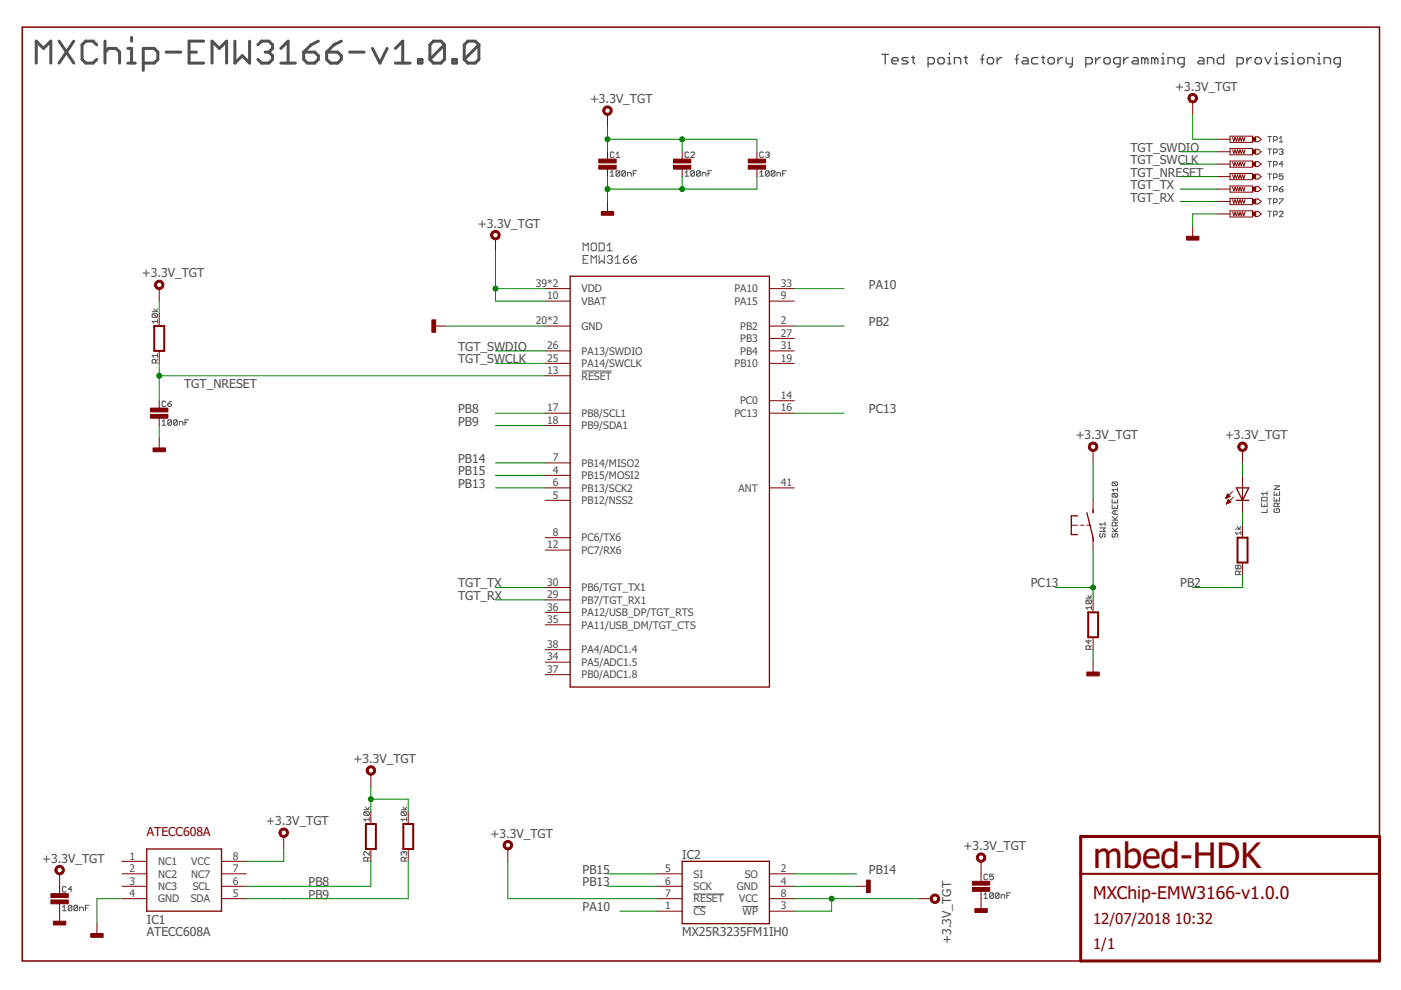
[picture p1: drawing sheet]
<?xml version="1.0" encoding="utf-8"?>
<!DOCTYPE eagle SYSTEM "eagle.dtd">
<eagle version="7.7.0">
<drawing>
<settings>
<setting alwaysvectorfont="no"/>
<setting verticaltext="up"/>
</settings>
<grid distance="0.1" unitdist="inch" unit="inch" style="lines" multiple="1" display="no" altdistance="0.01" altunitdist="inch" altunit="inch"/>
<schematic xreflabel="%F%N/%S.%C%R" xrefpart="/%S.%C%R">
<libraries>
<library name="mbed-HDK-misc-Template">
<symbols>
<symbol name="MBED-HDK">
<wire x1="0" y1="0" x2="0" y2="190.5" width="0.3048" layer="94"/>
<wire x1="0" y1="190.5" x2="276.86" y2="190.5" width="0.3048" layer="94"/>
<wire x1="276.86" y1="190.5" x2="276.86" y2="25.4" width="0.3048" layer="94"/>
<wire x1="215.9" y1="0" x2="0" y2="0" width="0.3048" layer="94"/>
<wire x1="215.9" y1="0" x2="215.9" y2="17.78" width="0.6096" layer="94"/>
<wire x1="215.9" y1="17.78" x2="215.9" y2="25.4" width="0.6096" layer="94"/>
<wire x1="215.9" y1="25.4" x2="276.86" y2="25.4" width="0.6096" layer="94"/>
<wire x1="276.86" y1="25.4" x2="276.86" y2="17.78" width="0.6096" layer="94"/>
<wire x1="276.86" y1="17.78" x2="276.86" y2="0" width="0.6096" layer="94"/>
<wire x1="276.86" y1="0" x2="215.9" y2="0" width="0.6096" layer="94"/>
<wire x1="215.9" y1="17.78" x2="276.86" y2="17.78" width="0.4064" layer="94"/>
<text x="218.44" y="12.7" size="2.54" layer="94">&gt;DRAWING_NAME</text>
<text x="218.44" y="7.62" size="2.1844" layer="94">&gt;LAST_DATE_TIME</text>
<text x="218.44" y="2.54" size="2.1844" layer="94">&gt;SHEET</text>
<text x="218.44" y="19.05" size="5.08" layer="94" ratio="12">mbed-HDK</text>
</symbol>
</symbols>
<devicesets>
<deviceset name="MBED-HDK" prefix="DWG">
<gates>
<gate name="G$1" symbol="MBED-HDK" x="0" y="0"/>
</gates>
<devices>
<device name="">
<technologies>
<technology name=""/>
</technologies>
</device>
</devices>
</deviceset>
</devicesets>
</library>
<library name="mbed-HDK-misc-Symbol">
<symbols>
<symbol name="GND">
<rectangle x1="-1.27" y1="-2.794" x2="1.27" y2="-2.032" layer="94"/>
<pin name="GND" x="0" y="0" visible="off" length="short" direction="sup" rot="R270"/>
</symbol>
<symbol name="+3.3V_TGT">
<circle x="0" y="3.302" radius="0.762" width="0.4064" layer="94"/>
<text x="-3.556" y="4.826" size="1.778" layer="96">&gt;VALUE</text>
<pin name="+3.3V_TGT" x="0" y="0" visible="off" length="short" direction="sup" rot="R90"/>
</symbol>
</symbols>
<devicesets>
<deviceset name="GND" prefix="GND">
<gates>
<gate name="1" symbol="GND" x="0" y="0"/>
</gates>
<devices>
<device name="">
<technologies>
<technology name=""/>
</technologies>
</device>
</devices>
</deviceset>
<deviceset name="+3.3V_TGT" prefix="PWR">
<gates>
<gate name="G$1" symbol="+3.3V_TGT" x="0" y="0"/>
</gates>
<devices>
<device name="">
<technologies>
<technology name=""/>
</technologies>
</device>
</devices>
</deviceset>
</devicesets>
</library>
<library name="mbed-HDK-RLC">
<symbols>
<symbol name="CAPACITOR">
<wire x1="0" y1="2.54" x2="0" y2="1.016" width="0.127" layer="94"/>
<wire x1="0" y1="-1.016" x2="0" y2="-2.54" width="0.127" layer="94"/>
<text x="0.508" y="1.27" size="1.27" layer="95" font="vector" ratio="12">&gt;NAME</text>
<text x="0.508" y="-2.54" size="1.27" layer="96" font="vector" ratio="12">&gt;VALUE</text>
<rectangle x1="-1.778" y1="0.254" x2="1.778" y2="1.016" layer="94"/>
<rectangle x1="-1.778" y1="-1.016" x2="1.778" y2="-0.254" layer="94"/>
<pin name="P$1" x="0" y="2.54" visible="off" length="point" direction="pas" swaplevel="1" rot="R270"/>
<pin name="P$2" x="0" y="-2.54" visible="off" length="point" direction="pas" swaplevel="1" rot="R90"/>
</symbol>
<symbol name="RESISTOR">
<wire x1="-2.54" y1="1.016" x2="2.54" y2="1.016" width="0.4064" layer="94"/>
<wire x1="2.54" y1="1.016" x2="2.54" y2="-1.016" width="0.4064" layer="94"/>
<wire x1="2.54" y1="-1.016" x2="-2.54" y2="-1.016" width="0.4064" layer="94"/>
<wire x1="-2.54" y1="-1.016" x2="-2.54" y2="1.016" width="0.4064" layer="94"/>
<text x="-2.54" y="1.27" size="1.778" layer="95" font="vector" ratio="12">&gt;NAME</text>
<text x="-2.54" y="-5.08" size="1.778" layer="96" font="vector" ratio="12">&gt;VALUE</text>
<pin name="P$1" x="-5.08" y="0" visible="off" length="short" direction="pas" swaplevel="1"/>
<pin name="P$2" x="5.08" y="0" visible="off" length="short" direction="pas" swaplevel="1" rot="R180"/>
</symbol>
</symbols>
<devicesets>
<deviceset name="C" prefix="C" uservalue="yes">
<gates>
<gate name="G$1" symbol="CAPACITOR" x="0" y="0"/>
</gates>
<devices>
<device name="0603" package="0603">
<connects>
<connect gate="G$1" pin="P$1" pad="1"/>
<connect gate="G$1" pin="P$2" pad="2"/>
</connects>
<technologies>
<technology name=""/>
</technologies>
</device>
<device name="0805" package="0805">
<connects>
<connect gate="G$1" pin="P$1" pad="1"/>
<connect gate="G$1" pin="P$2" pad="2"/>
</connects>
<technologies>
<technology name=""/>
</technologies>
</device>
<device name="1206" package="C1206">
<connects>
<connect gate="G$1" pin="P$1" pad="1"/>
<connect gate="G$1" pin="P$2" pad="2"/>
</connects>
<technologies>
<technology name=""/>
</technologies>
</device>
<device name="1210" package="C1210">
<connects>
<connect gate="G$1" pin="P$1" pad="1"/>
<connect gate="G$1" pin="P$2" pad="2"/>
</connects>
<technologies>
<technology name=""/>
</technologies>
</device>
<device name="1812" package="C1812">
<connects>
<connect gate="G$1" pin="P$1" pad="1"/>
<connect gate="G$1" pin="P$2" pad="2"/>
</connects>
<technologies>
<technology name=""/>
</technologies>
</device>
<device name="0402" package="0402">
<connects>
<connect gate="G$1" pin="P$1" pad="1"/>
<connect gate="G$1" pin="P$2" pad="2"/>
</connects>
<technologies>
<technology name=""/>
</technologies>
</device>
<device name="_PTH_S" package="CAP-PTH-SMALL">
<connects>
<connect gate="G$1" pin="P$1" pad="1"/>
<connect gate="G$1" pin="P$2" pad="2"/>
</connects>
<technologies>
<technology name=""/>
</technologies>
</device>
<device name="_PTH_M" package="CAP-PTH-MEDIUM">
<connects>
<connect gate="G$1" pin="P$1" pad="1"/>
<connect gate="G$1" pin="P$2" pad="2"/>
</connects>
<technologies>
<technology name=""/>
</technologies>
</device>
</devices>
</deviceset>
<deviceset name="R" prefix="R" uservalue="yes">
<gates>
<gate name="G$1" symbol="RESISTOR" x="0" y="0"/>
</gates>
<devices>
<device name="0603" package="0603">
<connects>
<connect gate="G$1" pin="P$1" pad="1"/>
<connect gate="G$1" pin="P$2" pad="2"/>
</connects>
<technologies>
<technology name=""/>
</technologies>
</device>
<device name="0805" package="0805">
<connects>
<connect gate="G$1" pin="P$1" pad="1"/>
<connect gate="G$1" pin="P$2" pad="2"/>
</connects>
<technologies>
<technology name=""/>
</technologies>
</device>
<device name="1206" package="C1206">
<connects>
<connect gate="G$1" pin="P$1" pad="1"/>
<connect gate="G$1" pin="P$2" pad="2"/>
</connects>
<technologies>
<technology name=""/>
</technologies>
</device>
<device name="1210" package="C1210">
<connects>
<connect gate="G$1" pin="P$1" pad="1"/>
<connect gate="G$1" pin="P$2" pad="2"/>
</connects>
<technologies>
<technology name=""/>
</technologies>
</device>
<device name="1812" package="C1812">
<connects>
<connect gate="G$1" pin="P$1" pad="1"/>
<connect gate="G$1" pin="P$2" pad="2"/>
</connects>
<technologies>
<technology name=""/>
</technologies>
</device>
<device name="0402" package="0402">
<connects>
<connect gate="G$1" pin="P$1" pad="1"/>
<connect gate="G$1" pin="P$2" pad="2"/>
</connects>
<technologies>
<technology name=""/>
</technologies>
</device>
<device name="_0.125W" package="0.125W">
<connects>
<connect gate="G$1" pin="P$1" pad="P$1"/>
<connect gate="G$1" pin="P$2" pad="P$2"/>
</connects>
<technologies>
<technology name=""/>
</technologies>
</device>
</devices>
</deviceset>
</devicesets>
</library>
<library name="mbed-HDK-Connector">
<symbols>
<symbol name="TEST-POINT">
<wire x1="7.112" y1="0.635" x2="7.112" y2="-0.635" width="0.1524" layer="94"/>
<wire x1="7.112" y1="0.635" x2="2.54" y2="0.635" width="0.1524" layer="94"/>
<wire x1="2.54" y1="0.635" x2="2.54" y2="-0.635" width="0.1524" layer="94"/>
<wire x1="2.54" y1="-0.635" x2="7.112" y2="-0.635" width="0.1524" layer="94"/>
<wire x1="5.588" y1="0.381" x2="5.334" y2="-0.381" width="0.1524" layer="94"/>
<wire x1="5.334" y1="-0.381" x2="5.08" y2="0.381" width="0.1524" layer="94"/>
<wire x1="5.08" y1="0.381" x2="4.826" y2="-0.381" width="0.1524" layer="94"/>
<wire x1="4.826" y1="-0.381" x2="4.572" y2="0.381" width="0.1524" layer="94"/>
<wire x1="4.572" y1="0.381" x2="4.318" y2="-0.381" width="0.1524" layer="94"/>
<wire x1="4.318" y1="-0.381" x2="4.064" y2="0.381" width="0.1524" layer="94"/>
<wire x1="4.064" y1="0.381" x2="3.81" y2="-0.381" width="0.1524" layer="94"/>
<wire x1="3.81" y1="-0.381" x2="3.556" y2="0.381" width="0.1524" layer="94"/>
<wire x1="3.556" y1="0.381" x2="3.302" y2="-0.381" width="0.1524" layer="94"/>
<wire x1="3.302" y1="-0.381" x2="3.048" y2="0.381" width="0.1524" layer="94"/>
<wire x1="7.747" y1="0.508" x2="7.747" y2="-0.508" width="0.1524" layer="94"/>
<wire x1="7.747" y1="-0.508" x2="8.255" y2="-0.508" width="0.1524" layer="94"/>
<wire x1="8.255" y1="-0.508" x2="8.89" y2="0" width="0.1524" layer="94"/>
<wire x1="8.89" y1="0" x2="8.255" y2="0.508" width="0.1524" layer="94"/>
<wire x1="8.255" y1="0.508" x2="7.747" y2="0.508" width="0.1524" layer="94"/>
<text x="10.16" y="-0.635" size="1.27" layer="95" font="vector" ratio="12">&gt;NAME</text>
<rectangle x1="7.0485" y1="-0.3175" x2="7.8105" y2="0.3175" layer="94" rot="R90"/>
<pin name="TP" x="0" y="0" visible="off" length="short" direction="in"/>
</symbol>
</symbols>
<devicesets>
<deviceset name="TEST_POINT" prefix="TP">
<gates>
<gate name="G$1" symbol="TEST-POINT" x="0" y="5.08"/>
</gates>
<devices>
<device name="-50R-SMD" package="TP50-SMD">
<connects>
<connect gate="G$1" pin="TP" pad="TP"/>
</connects>
<technologies>
<technology name=""/>
</technologies>
</device>
<device name="-50R-PTH" package="TP50-PTH">
<connects>
<connect gate="G$1" pin="TP" pad="TP"/>
</connects>
<technologies>
<technology name=""/>
</technologies>
</device>
<device name="-6MIL-SMD" package="TP-6MIL-SMD">
<connects>
<connect gate="G$1" pin="TP" pad="P$1"/>
</connects>
<technologies>
<technology name=""/>
</technologies>
</device>
</devices>
</deviceset>
</devicesets>
</library>
<library name="mbed-HDK-Optical">
<symbols>
<symbol name="LED">
<wire x1="1.27" y1="0" x2="0" y2="-2.54" width="0.254" layer="94"/>
<wire x1="0" y1="-2.54" x2="-1.27" y2="0" width="0.254" layer="94"/>
<wire x1="1.27" y1="-2.54" x2="0" y2="-2.54" width="0.254" layer="94"/>
<wire x1="0" y1="-2.54" x2="-1.27" y2="-2.54" width="0.254" layer="94"/>
<wire x1="1.27" y1="0" x2="0" y2="0" width="0.254" layer="94"/>
<wire x1="0" y1="0" x2="-1.27" y2="0" width="0.254" layer="94"/>
<wire x1="0" y1="0" x2="0" y2="-2.54" width="0.1524" layer="94"/>
<wire x1="-2.032" y1="-0.762" x2="-3.429" y2="-2.159" width="0.1524" layer="94"/>
<wire x1="-1.905" y1="-1.905" x2="-3.302" y2="-3.302" width="0.1524" layer="94"/>
<text x="5.08" y="-5.08" size="1.27" layer="95" font="vector" ratio="12" rot="R90">&gt;NAME</text>
<text x="7.62" y="-5.08" size="1.27" layer="96" font="vector" ratio="12" rot="R90">&gt;VALUE</text>
<pin name="C" x="0" y="-5.08" visible="off" length="short" direction="pas" rot="R90"/>
<pin name="A" x="0" y="2.54" visible="off" length="short" direction="pas" rot="R270"/>
<polygon width="0.1524" layer="94">
<vertex x="-3.429" y="-2.159"/>
<vertex x="-3.048" y="-1.27"/>
<vertex x="-2.54" y="-1.778"/>
</polygon>
<polygon width="0.1524" layer="94">
<vertex x="-3.302" y="-3.302"/>
<vertex x="-2.921" y="-2.413"/>
<vertex x="-2.413" y="-2.921"/>
</polygon>
</symbol>
</symbols>
<devicesets>
<deviceset name="SMD_LED" prefix="LED">
<gates>
<gate name="G$1" symbol="LED" x="0" y="0"/>
</gates>
<devices>
<device name="0603" package="CHIPLED_0603">
<connects>
<connect gate="G$1" pin="A" pad="A"/>
<connect gate="G$1" pin="C" pad="C"/>
</connects>
<technologies>
<technology name="">
<attribute name="MF" value="Wurth Electronics Inc" constant="no"/>
<attribute name="MFN" value="150060RS75000" constant="no"/>
<attribute name="OC-DIGIKEY" value="732-4978-1-ND" constant="no"/>
<attribute name="OC-MOUSER" value="710-150060RS75000" constant="no"/>
<attribute name="OC-NEWARK" value="2322071" constant="no"/>
</technology>
</technologies>
</device>
<device name="0805" package="CHIPLED_0805">
<connects>
<connect gate="G$1" pin="A" pad="A"/>
<connect gate="G$1" pin="C" pad="C"/>
</connects>
<technologies>
<technology name="">
<attribute name="MF" value="Wurth Electronics Inc" constant="no"/>
<attribute name="MFN" value="150080RS75000" constant="no"/>
<attribute name="OC-DIGIKEY" value="732-4984-1-ND" constant="no"/>
<attribute name="OC-MOUSER" value="710-150080RS75000" constant="no"/>
<attribute name="OC-NEWARK" value="2322077" constant="no"/>
</technology>
</technologies>
</device>
<device name="1206" package="CHIPLED_1206">
<connects>
<connect gate="G$1" pin="A" pad="A"/>
<connect gate="G$1" pin="C" pad="C"/>
</connects>
<technologies>
<technology name="">
<attribute name="MF" value="Wurth Electronics Inc" constant="no"/>
<attribute name="MFN" value="150120GS75000" constant="no"/>
<attribute name="OC-DIGIKEY" value="732-4990-1-ND" constant="no"/>
<attribute name="OC-MOUSER" value="710-150120GS75000" constant="no"/>
<attribute name="OC-NEWARK" value="2322085" constant="no"/>
</technology>
</technologies>
</device>
</devices>
</deviceset>
</devicesets>
</library>
<library name="mbed-HDK-IC">
<symbols>
<symbol name="MX25R3235FM1IH0">
<wire x1="0" y1="-12.7" x2="0" y2="0" width="0.254" layer="94"/>
<wire x1="0" y1="0" x2="17.78" y2="0" width="0.254" layer="94"/>
<wire x1="17.78" y1="0" x2="17.78" y2="-12.7" width="0.254" layer="94"/>
<wire x1="17.78" y1="-12.7" x2="0" y2="-12.7" width="0.254" layer="94"/>
<pin name="SI" x="-5.08" y="-2.54" length="middle"/>
<pin name="SCK" x="-5.08" y="-5.08" length="middle"/>
<pin name="!RESET" x="-5.08" y="-7.62" length="middle"/>
<pin name="!CS" x="-5.08" y="-10.16" length="middle"/>
<pin name="!WP" x="22.86" y="-10.16" length="middle" rot="R180"/>
<pin name="VCC" x="22.86" y="-7.62" length="middle" rot="R180"/>
<pin name="GND" x="22.86" y="-5.08" length="middle" rot="R180"/>
<pin name="SO" x="22.86" y="-2.54" length="middle" rot="R180"/>
<text x="0" y="0.508" size="1.778" layer="95">&gt;NAME</text>
<text x="0" y="-15.24" size="1.778" layer="96">&gt;VALUE</text>
</symbol>
</symbols>
<devicesets>
<deviceset name="MX25R3235FM1IH0" prefix="U">
<gates>
<gate name="G$1" symbol="MX25R3235FM1IH0" x="-12.7" y="-5.08"/>
</gates>
<devices>
<device name="" package="SO8">
<connects>
<connect gate="G$1" pin="!CS" pad="1"/>
<connect gate="G$1" pin="!RESET" pad="7"/>
<connect gate="G$1" pin="!WP" pad="3"/>
<connect gate="G$1" pin="GND" pad="4"/>
<connect gate="G$1" pin="SCK" pad="6"/>
<connect gate="G$1" pin="SI" pad="5"/>
<connect gate="G$1" pin="SO" pad="2"/>
<connect gate="G$1" pin="VCC" pad="8"/>
</connects>
<technologies>
<technology name="">
<attribute name="MF" value="Macronix" constant="no"/>
<attribute name="MFN" value="MX25R3235FM1IH0" constant="no"/>
<attribute name="OC-DIGIKEY" value="1092-1175-ND" constant="no"/>
<attribute name="OC-MOUSER" value="" constant="no"/>
<attribute name="OC-NEWARK" value="" constant="no"/>
</technology>
</technologies>
</device>
</devices>
</deviceset>
</devicesets>
</library>
<library name="mbed-HDK-MF-ATMEL">
<symbols>
<symbol name="ATECC608A">
<pin name="VCC" x="20.32" y="-2.54" length="middle" rot="R180"/>
<pin name="GND" x="-5.08" y="-10.16" length="middle"/>
<pin name="SCL" x="20.32" y="-7.62" length="middle" rot="R180"/>
<pin name="SDA" x="20.32" y="-10.16" length="middle" rot="R180"/>
<wire x1="0" y1="-12.7" x2="0" y2="0" width="0.254" layer="94"/>
<wire x1="0" y1="0" x2="15.24" y2="0" width="0.254" layer="94"/>
<wire x1="15.24" y1="0" x2="15.24" y2="-12.7" width="0.254" layer="94"/>
<wire x1="15.24" y1="-12.7" x2="0" y2="-12.7" width="0.254" layer="94"/>
<text x="0" y="2.54" size="1.778" layer="94">ATECC608A</text>
<text x="0" y="-15.24" size="1.778" layer="95">&gt;NAME</text>
<text x="0" y="-17.78" size="1.778" layer="96">&gt;VALUE</text>
<pin name="NC1" x="-5.08" y="-2.54" length="middle"/>
<pin name="NC2" x="-5.08" y="-5.08" length="middle"/>
<pin name="NC3" x="-5.08" y="-7.62" length="middle"/>
<pin name="NC7" x="20.32" y="-5.08" length="middle" rot="R180"/>
</symbol>
</symbols>
<devicesets>
<deviceset name="ATECC608A" prefix="U">
<gates>
<gate name="G$1" symbol="ATECC608A" x="2.54" y="-10.16"/>
</gates>
<devices>
<device name="" package="SO8">
<connects>
<connect gate="G$1" pin="GND" pad="4"/>
<connect gate="G$1" pin="NC1" pad="1"/>
<connect gate="G$1" pin="NC2" pad="2"/>
<connect gate="G$1" pin="NC3" pad="3"/>
<connect gate="G$1" pin="NC7" pad="7"/>
<connect gate="G$1" pin="SCL" pad="6"/>
<connect gate="G$1" pin="SDA" pad="5"/>
<connect gate="G$1" pin="VCC" pad="8"/>
</connects>
<technologies>
<technology name="">
<attribute name="MF" value="Atmel" constant="no"/>
<attribute name="MFN" value="ATECC608A" constant="no"/>
<attribute name="OC-DIGIKEY" value="ATECC608A-SSHDA-TCT-ND " constant="no"/>
<attribute name="OC-MOUSER" value="556-ATECC608ASSHDAB " constant="no"/>
<attribute name="OC-NEWARK" value="" constant="no"/>
</technology>
</technologies>
</device>
</devices>
</deviceset>
</devicesets>
</library>
<library name="mbed-HDK-Modules">
<symbols>
<symbol name="EWM3166">
<pin name="PB2" x="45.72" y="73.66" length="middle" rot="R180"/>
<pin name="PB15/MOSI2" x="-5.08" y="43.18" length="middle"/>
<pin name="PB12/NSS2" x="-5.08" y="38.1" length="middle"/>
<pin name="PB13/SCK2" x="-5.08" y="40.64" length="middle"/>
<pin name="PB14/MISO2" x="-5.08" y="45.72" length="middle"/>
<pin name="PC6/TX6" x="-5.08" y="30.48" length="middle"/>
<pin name="PA15" x="45.72" y="78.74" length="middle" rot="R180"/>
<pin name="VBAT" x="-5.08" y="78.74" length="middle"/>
<pin name="PC7/RX6" x="-5.08" y="27.94" length="middle"/>
<pin name="!RESET" x="-5.08" y="63.5" length="middle"/>
<pin name="PC0" x="45.72" y="58.42" length="middle" rot="R180"/>
<pin name="PC13" x="45.72" y="55.88" length="middle" rot="R180"/>
<pin name="PB8/SCL1" x="-5.08" y="55.88" length="middle"/>
<pin name="PB9/SDA1" x="-5.08" y="53.34" length="middle"/>
<pin name="PB10" x="45.72" y="66.04" length="middle" rot="R180"/>
<pin name="GND" x="-5.08" y="73.66" length="middle"/>
<pin name="PA14/SWCLK" x="-5.08" y="66.04" length="middle"/>
<pin name="PA13/SWDIO" x="-5.08" y="68.58" length="middle"/>
<pin name="PB3" x="45.72" y="71.12" length="middle" rot="R180"/>
<pin name="PB7/TGT_RX1" x="-5.08" y="17.78" length="middle"/>
<pin name="PB6/TGT_TX1" x="-5.08" y="20.32" length="middle"/>
<pin name="PB4" x="45.72" y="68.58" length="middle" rot="R180"/>
<pin name="PA10" x="45.72" y="81.28" length="middle" rot="R180"/>
<pin name="PA5/ADC1.5" x="-5.08" y="5.08" length="middle"/>
<pin name="PA11/USB_DM/TGT_CTS" x="-5.08" y="12.7" length="middle"/>
<pin name="PA12/USB_DP/TGT_RTS" x="-5.08" y="15.24" length="middle"/>
<pin name="PB0/ADC1.8" x="-5.08" y="2.54" length="middle"/>
<pin name="PA4/ADC1.4" x="-5.08" y="7.62" length="middle"/>
<pin name="VDD" x="-5.08" y="81.28" length="middle"/>
<pin name="ANT" x="45.72" y="40.64" length="middle" rot="R180"/>
<wire x1="0" y1="0" x2="40.64" y2="0" width="0.254" layer="94"/>
<wire x1="40.64" y1="0" x2="40.64" y2="83.82" width="0.254" layer="94"/>
<wire x1="40.64" y1="83.82" x2="0" y2="83.82" width="0.254" layer="94"/>
<wire x1="0" y1="83.82" x2="0" y2="0" width="0.254" layer="94"/>
<text x="2.54" y="88.9" size="1.778" layer="95" font="vector" ratio="12">&gt;NAME</text>
<text x="2.54" y="86.36" size="1.778" layer="96" font="vector" ratio="12">&gt;VALUE</text>
</symbol>
</symbols>
<devicesets>
<deviceset name="EMW3166" prefix="MOD">
<gates>
<gate name="G$1" symbol="EWM3166" x="0" y="0"/>
</gates>
<devices>
<device name="" package="EMW3166">
<connects>
<connect gate="G$1" pin="!RESET" pad="13"/>
<connect gate="G$1" pin="ANT" pad="41"/>
<connect gate="G$1" pin="GND" pad="20 21"/>
<connect gate="G$1" pin="PA10" pad="33"/>
<connect gate="G$1" pin="PA11/USB_DM/TGT_CTS" pad="35"/>
<connect gate="G$1" pin="PA12/USB_DP/TGT_RTS" pad="36"/>
<connect gate="G$1" pin="PA13/SWDIO" pad="26"/>
<connect gate="G$1" pin="PA14/SWCLK" pad="25"/>
<connect gate="G$1" pin="PA15" pad="9"/>
<connect gate="G$1" pin="PA4/ADC1.4" pad="38"/>
<connect gate="G$1" pin="PA5/ADC1.5" pad="34"/>
<connect gate="G$1" pin="PB0/ADC1.8" pad="37"/>
<connect gate="G$1" pin="PB10" pad="19"/>
<connect gate="G$1" pin="PB12/NSS2" pad="5"/>
<connect gate="G$1" pin="PB13/SCK2" pad="6"/>
<connect gate="G$1" pin="PB14/MISO2" pad="7"/>
<connect gate="G$1" pin="PB15/MOSI2" pad="4"/>
<connect gate="G$1" pin="PB2" pad="2"/>
<connect gate="G$1" pin="PB3" pad="27"/>
<connect gate="G$1" pin="PB4" pad="31"/>
<connect gate="G$1" pin="PB6/TGT_TX1" pad="30"/>
<connect gate="G$1" pin="PB7/TGT_RX1" pad="29"/>
<connect gate="G$1" pin="PB8/SCL1" pad="17"/>
<connect gate="G$1" pin="PB9/SDA1" pad="18"/>
<connect gate="G$1" pin="PC0" pad="14"/>
<connect gate="G$1" pin="PC13" pad="16"/>
<connect gate="G$1" pin="PC6/TX6" pad="8"/>
<connect gate="G$1" pin="PC7/RX6" pad="12"/>
<connect gate="G$1" pin="VBAT" pad="10"/>
<connect gate="G$1" pin="VDD" pad="39 40"/>
</connects>
<technologies>
<technology name=""/>
</technologies>
</device>
</devices>
</deviceset>
</devicesets>
</library>
<library name="mbed-HDK-Switch">
<symbols>
<symbol name="SPST">
<wire x1="-3.175" y1="0" x2="-2.54" y2="0" width="0.254" layer="94"/>
<wire x1="2.54" y1="0" x2="3.175" y2="0" width="0.254" layer="94"/>
<wire x1="-2.54" y1="0" x2="0" y2="0.635" width="0.254" layer="94"/>
<wire x1="1.905" y1="4.445" x2="1.905" y2="3.175" width="0.254" layer="94"/>
<wire x1="-1.905" y1="4.445" x2="-1.905" y2="3.175" width="0.254" layer="94"/>
<wire x1="1.905" y1="4.445" x2="0" y2="4.445" width="0.254" layer="94"/>
<wire x1="0" y1="4.445" x2="-1.905" y2="4.445" width="0.254" layer="94"/>
<wire x1="0" y1="2.54" x2="0" y2="1.905" width="0.1524" layer="94"/>
<wire x1="0" y1="1.27" x2="0" y2="0.635" width="0.1524" layer="94"/>
<wire x1="0" y1="0.635" x2="2.54" y2="1.27" width="0.254" layer="94"/>
<wire x1="0" y1="4.445" x2="0" y2="3.175" width="0.1524" layer="94"/>
<text x="-2.54" y="-2.54" size="1.27" layer="95" font="vector" ratio="12">&gt;NAME</text>
<text x="-2.54" y="-5.08" size="1.27" layer="96" font="vector" ratio="12">&gt;VALUE</text>
<pin name="P" x="-5.08" y="0" visible="off" length="short" direction="pas"/>
<pin name="S" x="5.08" y="0" visible="off" length="short" direction="pas" rot="R180"/>
</symbol>
</symbols>
<devicesets>
<deviceset name="SKRKAEE010" prefix="SW">
<gates>
<gate name="G$1" symbol="SPST" x="0" y="0"/>
</gates>
<devices>
<device name="" package="SKRKAEE010">
<connects>
<connect gate="G$1" pin="P" pad="P$1"/>
<connect gate="G$1" pin="S" pad="P$2"/>
</connects>
<technologies>
<technology name="">
<attribute name="MF" value="ALPS" constant="no"/>
<attribute name="MFN" value="SKRKAEE010" constant="no"/>
<attribute name="OC-DIGIKEY" value="" constant="no"/>
<attribute name="OC-MOUSER" value="688-SKRKAE" constant="no"/>
<attribute name="OC-NEWARK" value="" constant="no"/>
</technology>
</technologies>
</device>
</devices>
</deviceset>
</devicesets>
</library>
</libraries>
<attributes>
</attributes>
<variantdefs>
</variantdefs>
<classes>
<class number="0" name="default" width="0" drill="0">
</class>
</classes>
<parts>
<part name="DWG2" library="mbed-HDK-misc-Template" deviceset="MBED-HDK" device=""/>
<part name="MOD1" library="mbed-HDK-Modules" deviceset="EMW3166" device=""/>
<part name="GND1" library="mbed-HDK-misc-Symbol" deviceset="GND" device=""/>
<part name="PWR1" library="mbed-HDK-misc-Symbol" deviceset="+3.3V_TGT" device=""/>
<part name="C1" library="mbed-HDK-RLC" deviceset="C" device="0603" value="100nF"/>
<part name="C2" library="mbed-HDK-RLC" deviceset="C" device="0603" value="100nF"/>
<part name="GND4" library="mbed-HDK-misc-Symbol" deviceset="GND" device=""/>
<part name="PWR3" library="mbed-HDK-misc-Symbol" deviceset="+3.3V_TGT" device=""/>
<part name="C3" library="mbed-HDK-RLC" deviceset="C" device="0603" value="100nF"/>
<part name="R8" library="mbed-HDK-RLC" deviceset="R" device="0603" value="1k"/>
<part name="GND26" library="mbed-HDK-misc-Symbol" deviceset="GND" device=""/>
<part name="LED1" library="mbed-HDK-Optical" deviceset="SMD_LED" device="0603" value="GREEN"/>
<part name="TP1" library="mbed-HDK-Connector" deviceset="TEST_POINT" device="-50R-SMD" value="TEST_POINT-50R-SMD"/>
<part name="TP2" library="mbed-HDK-Connector" deviceset="TEST_POINT" device="-50R-SMD" value="TEST_POINT-50R-SMD"/>
<part name="PWR6" library="mbed-HDK-misc-Symbol" deviceset="+3.3V_TGT" device=""/>
<part name="IC1" library="mbed-HDK-MF-ATMEL" deviceset="ATECC608A" device=""/>
<part name="GND8" library="mbed-HDK-misc-Symbol" deviceset="GND" device=""/>
<part name="PWR9" library="mbed-HDK-misc-Symbol" deviceset="+3.3V_TGT" device=""/>
<part name="C4" library="mbed-HDK-RLC" deviceset="C" device="0603" value="100nF"/>
<part name="PWR14" library="mbed-HDK-misc-Symbol" deviceset="+3.3V_TGT" device=""/>
<part name="GND13" library="mbed-HDK-misc-Symbol" deviceset="GND" device=""/>
<part name="IC2" library="mbed-HDK-IC" deviceset="MX25R3235FM1IH0" device=""/>
<part name="PWR5" library="mbed-HDK-misc-Symbol" deviceset="+3.3V_TGT" device=""/>
<part name="GND5" library="mbed-HDK-misc-Symbol" deviceset="GND" device=""/>
<part name="PWR7" library="mbed-HDK-misc-Symbol" deviceset="+3.3V_TGT" device=""/>
<part name="C5" library="mbed-HDK-RLC" deviceset="C" device="0603" value="100nF"/>
<part name="PWR13" library="mbed-HDK-misc-Symbol" deviceset="+3.3V_TGT" device=""/>
<part name="GND12" library="mbed-HDK-misc-Symbol" deviceset="GND" device=""/>
<part name="C6" library="mbed-HDK-RLC" deviceset="C" device="0603" value="100nF"/>
<part name="PWR8" library="mbed-HDK-misc-Symbol" deviceset="+3.3V_TGT" device=""/>
<part name="GND6" library="mbed-HDK-misc-Symbol" deviceset="GND" device=""/>
<part name="R1" library="mbed-HDK-RLC" deviceset="R" device="0603" value="10k"/>
<part name="R2" library="mbed-HDK-RLC" deviceset="R" device="0603" value="10k"/>
<part name="R3" library="mbed-HDK-RLC" deviceset="R" device="0603" value="10k"/>
<part name="PWR10" library="mbed-HDK-misc-Symbol" deviceset="+3.3V_TGT" device=""/>
<part name="PWR11" library="mbed-HDK-misc-Symbol" deviceset="+3.3V_TGT" device=""/>
<part name="TP3" library="mbed-HDK-Connector" deviceset="TEST_POINT" device="-50R-SMD" value="TEST_POINT-50R-SMD"/>
<part name="TP4" library="mbed-HDK-Connector" deviceset="TEST_POINT" device="-50R-SMD" value="TEST_POINT-50R-SMD"/>
<part name="TP5" library="mbed-HDK-Connector" deviceset="TEST_POINT" device="-50R-SMD" value="TEST_POINT-50R-SMD"/>
<part name="TP6" library="mbed-HDK-Connector" deviceset="TEST_POINT" device="-50R-SMD" value="TEST_POINT-50R-SMD"/>
<part name="TP7" library="mbed-HDK-Connector" deviceset="TEST_POINT" device="-50R-SMD" value="TEST_POINT-50R-SMD"/>
<part name="R4" library="mbed-HDK-RLC" deviceset="R" device="0603" value="10k"/>
<part name="SW1" library="mbed-HDK-Switch" deviceset="SKRKAEE010" device=""/>
<part name="PWR2" library="mbed-HDK-misc-Symbol" deviceset="+3.3V_TGT" device=""/>
<part name="GND2" library="mbed-HDK-misc-Symbol" deviceset="GND" device=""/>
</parts>
<sheets>
<sheet>
<plain>
<text x="175.26" y="182.88" size="2.1844" layer="97" font="vector" ratio="12">Test point for factory programming and provisioning</text>
<text x="2.54" y="182.88" size="5.08" layer="97" font="vector" ratio="12">MXChip-EMW3166-v1.0.0</text>
</plain>
<instances>
<instance part="DWG2" gate="G$1" x="0" y="0"/>
<instance part="MOD1" gate="G$1" x="111.76" y="55.88"/>
<instance part="GND1" gate="1" x="86.36" y="129.54" rot="R270"/>
<instance part="PWR1" gate="G$1" x="96.52" y="144.78"/>
<instance part="C1" gate="G$1" x="119.38" y="162.56"/>
<instance part="C2" gate="G$1" x="134.62" y="162.56"/>
<instance part="GND4" gate="1" x="119.38" y="154.94"/>
<instance part="PWR3" gate="G$1" x="119.38" y="170.18"/>
<instance part="C3" gate="G$1" x="149.86" y="162.56"/>
<instance part="IC1" gate="G$1" x="25.4" y="22.86"/>
<instance part="GND8" gate="1" x="15.24" y="7.62"/>
<instance part="PWR9" gate="G$1" x="53.34" y="22.86"/>
<instance part="C4" gate="G$1" x="7.62" y="12.7"/>
<instance part="PWR14" gate="G$1" x="7.62" y="15.24"/>
<instance part="GND13" gate="1" x="7.62" y="10.16"/>
<instance part="IC2" gate="G$1" x="134.62" y="20.32"/>
<instance part="PWR5" gate="G$1" x="182.88" y="12.7" rot="R270"/>
<instance part="GND5" gate="1" x="170.18" y="15.24" rot="R90"/>
<instance part="PWR7" gate="G$1" x="99.06" y="20.32"/>
<instance part="C5" gate="G$1" x="195.58" y="15.24"/>
<instance part="PWR13" gate="G$1" x="195.58" y="17.78"/>
<instance part="GND12" gate="1" x="195.58" y="12.7"/>
<instance part="C6" gate="G$1" x="27.94" y="111.76"/>
<instance part="PWR8" gate="G$1" x="27.94" y="134.62"/>
<instance part="GND6" gate="1" x="27.94" y="106.68"/>
<instance part="R1" gate="G$1" x="27.94" y="127" smashed="yes" rot="R90">
<attribute name="NAME" x="27.686" y="121.92" size="1.27" layer="95" font="vector" ratio="12" rot="R90"/>
<attribute name="VALUE" x="27.686" y="130.048" size="1.27" layer="96" font="vector" ratio="12" rot="R90"/>
</instance>
<instance part="R2" gate="G$1" x="71.12" y="25.4" smashed="yes" rot="R90">
<attribute name="NAME" x="70.866" y="20.32" size="1.27" layer="95" font="vector" ratio="12" rot="R90"/>
<attribute name="VALUE" x="70.866" y="28.448" size="1.27" layer="96" font="vector" ratio="12" rot="R90"/>
</instance>
<instance part="R3" gate="G$1" x="78.74" y="25.4" smashed="yes" rot="R90">
<attribute name="NAME" x="78.486" y="20.32" size="1.27" layer="95" font="vector" ratio="12" rot="R90"/>
<attribute name="VALUE" x="78.486" y="28.448" size="1.27" layer="96" font="vector" ratio="12" rot="R90"/>
</instance>
<instance part="PWR10" gate="G$1" x="71.12" y="35.56"/>
<instance part="R8" gate="G$1" x="248.92" y="83.82" smashed="yes" rot="R90">
<attribute name="NAME" x="248.666" y="78.74" size="1.27" layer="95" font="vector" ratio="12" rot="R90"/>
<attribute name="VALUE" x="248.666" y="86.868" size="1.27" layer="96" font="vector" ratio="12" rot="R90"/>
</instance>
<instance part="GND26" gate="1" x="238.76" y="149.86"/>
<instance part="LED1" gate="G$1" x="248.92" y="96.52"/>
<instance part="TP1" gate="G$1" x="243.84" y="167.64"/>
<instance part="TP2" gate="G$1" x="243.84" y="152.4"/>
<instance part="PWR6" gate="G$1" x="238.76" y="172.72"/>
<instance part="PWR11" gate="G$1" x="248.92" y="101.6"/>
<instance part="TP3" gate="G$1" x="243.84" y="165.1"/>
<instance part="TP4" gate="G$1" x="243.84" y="162.56"/>
<instance part="TP5" gate="G$1" x="243.84" y="160.02"/>
<instance part="TP6" gate="G$1" x="243.84" y="157.48"/>
<instance part="TP7" gate="G$1" x="243.84" y="154.94"/>
<instance part="R4" gate="G$1" x="218.44" y="68.58" smashed="yes" rot="R90">
<attribute name="NAME" x="218.186" y="63.5" size="1.27" layer="95" font="vector" ratio="12" rot="R90"/>
<attribute name="VALUE" x="218.186" y="71.628" size="1.27" layer="96" font="vector" ratio="12" rot="R90"/>
</instance>
<instance part="SW1" gate="G$1" x="218.44" y="88.9" rot="R90"/>
<instance part="PWR2" gate="G$1" x="218.44" y="101.6"/>
<instance part="GND2" gate="1" x="218.44" y="60.96"/>
</instances>
<busses>
</busses>
<nets>
<net name="GND" class="0">
<segment>
<pinref part="MOD1" gate="G$1" pin="GND"/>
<wire x1="106.68" y1="129.54" x2="86.36" y2="129.54" width="0.1524" layer="91"/>
<pinref part="GND1" gate="1" pin="GND"/>
</segment>
<segment>
<pinref part="C1" gate="G$1" pin="P$2"/>
<wire x1="119.38" y1="160.02" x2="119.38" y2="157.48" width="0.1524" layer="91"/>
<pinref part="C2" gate="G$1" pin="P$2"/>
<wire x1="119.38" y1="157.48" x2="134.62" y2="157.48" width="0.1524" layer="91"/>
<wire x1="134.62" y1="157.48" x2="134.62" y2="160.02" width="0.1524" layer="91"/>
<wire x1="119.38" y1="157.48" x2="119.38" y2="154.94" width="0.1524" layer="91"/>
<junction x="119.38" y="157.48"/>
<pinref part="GND4" gate="1" pin="GND"/>
<pinref part="C3" gate="G$1" pin="P$2"/>
<wire x1="134.62" y1="157.48" x2="149.86" y2="157.48" width="0.1524" layer="91"/>
<wire x1="149.86" y1="157.48" x2="149.86" y2="160.02" width="0.1524" layer="91"/>
<junction x="134.62" y="157.48"/>
</segment>
<segment>
<wire x1="15.24" y1="12.7" x2="15.24" y2="7.62" width="0.1524" layer="91"/>
<pinref part="IC1" gate="G$1" pin="GND"/>
<wire x1="20.32" y1="12.7" x2="15.24" y2="12.7" width="0.1524" layer="91"/>
<pinref part="GND8" gate="1" pin="GND"/>
</segment>
<segment>
<pinref part="C4" gate="G$1" pin="P$2"/>
<pinref part="GND13" gate="1" pin="GND"/>
</segment>
<segment>
<pinref part="IC2" gate="G$1" pin="GND"/>
<pinref part="GND5" gate="1" pin="GND"/>
<wire x1="170.18" y1="15.24" x2="157.48" y2="15.24" width="0.1524" layer="91"/>
</segment>
<segment>
<pinref part="C5" gate="G$1" pin="P$2"/>
<pinref part="GND12" gate="1" pin="GND"/>
</segment>
<segment>
<pinref part="C6" gate="G$1" pin="P$2"/>
<pinref part="GND6" gate="1" pin="GND"/>
<wire x1="27.94" y1="109.22" x2="27.94" y2="106.68" width="0.1524" layer="91"/>
</segment>
<segment>
<pinref part="GND26" gate="1" pin="GND"/>
<pinref part="TP2" gate="G$1" pin="TP"/>
<wire x1="238.76" y1="152.4" x2="238.76" y2="149.86" width="0.1524" layer="91"/>
<wire x1="243.84" y1="152.4" x2="238.76" y2="152.4" width="0.1524" layer="91"/>
</segment>
<segment>
<pinref part="GND2" gate="1" pin="GND"/>
<pinref part="R4" gate="G$1" pin="P$1"/>
<wire x1="218.44" y1="63.5" x2="218.44" y2="60.96" width="0.1524" layer="91"/>
</segment>
</net>
<net name="+3.3V_TGT" class="0">
<segment>
<pinref part="MOD1" gate="G$1" pin="VDD"/>
<wire x1="106.68" y1="137.16" x2="96.52" y2="137.16" width="0.1524" layer="91"/>
<wire x1="96.52" y1="137.16" x2="96.52" y2="144.78" width="0.1524" layer="91"/>
<pinref part="MOD1" gate="G$1" pin="VBAT"/>
<wire x1="106.68" y1="134.62" x2="96.52" y2="134.62" width="0.1524" layer="91"/>
<wire x1="96.52" y1="134.62" x2="96.52" y2="137.16" width="0.1524" layer="91"/>
<junction x="96.52" y="137.16"/>
<pinref part="PWR1" gate="G$1" pin="+3.3V_TGT"/>
</segment>
<segment>
<pinref part="C1" gate="G$1" pin="P$1"/>
<wire x1="119.38" y1="165.1" x2="119.38" y2="167.64" width="0.1524" layer="91"/>
<pinref part="C2" gate="G$1" pin="P$1"/>
<wire x1="119.38" y1="167.64" x2="119.38" y2="170.18" width="0.1524" layer="91"/>
<wire x1="134.62" y1="165.1" x2="134.62" y2="167.64" width="0.1524" layer="91"/>
<wire x1="134.62" y1="167.64" x2="119.38" y2="167.64" width="0.1524" layer="91"/>
<junction x="119.38" y="167.64"/>
<pinref part="PWR3" gate="G$1" pin="+3.3V_TGT"/>
<pinref part="C3" gate="G$1" pin="P$1"/>
<wire x1="149.86" y1="165.1" x2="149.86" y2="167.64" width="0.1524" layer="91"/>
<wire x1="149.86" y1="167.64" x2="134.62" y2="167.64" width="0.1524" layer="91"/>
<junction x="134.62" y="167.64"/>
</segment>
<segment>
<pinref part="C4" gate="G$1" pin="P$1"/>
<pinref part="PWR14" gate="G$1" pin="+3.3V_TGT"/>
</segment>
<segment>
<pinref part="IC1" gate="G$1" pin="VCC"/>
<wire x1="45.72" y1="20.32" x2="53.34" y2="20.32" width="0.1524" layer="91"/>
<wire x1="53.34" y1="20.32" x2="53.34" y2="22.86" width="0.1524" layer="91"/>
<pinref part="PWR9" gate="G$1" pin="+3.3V_TGT"/>
</segment>
<segment>
<pinref part="IC2" gate="G$1" pin="VCC"/>
<pinref part="PWR5" gate="G$1" pin="+3.3V_TGT"/>
<wire x1="182.88" y1="12.7" x2="165.1" y2="12.7" width="0.1524" layer="91"/>
<pinref part="IC2" gate="G$1" pin="!WP"/>
<wire x1="165.1" y1="12.7" x2="157.48" y2="12.7" width="0.1524" layer="91"/>
<wire x1="157.48" y1="10.16" x2="165.1" y2="10.16" width="0.1524" layer="91"/>
<wire x1="165.1" y1="10.16" x2="165.1" y2="12.7" width="0.1524" layer="91"/>
<junction x="165.1" y="12.7"/>
</segment>
<segment>
<pinref part="IC2" gate="G$1" pin="!RESET"/>
<pinref part="PWR7" gate="G$1" pin="+3.3V_TGT"/>
<wire x1="129.54" y1="12.7" x2="99.06" y2="12.7" width="0.1524" layer="91"/>
<wire x1="99.06" y1="12.7" x2="99.06" y2="20.32" width="0.1524" layer="91"/>
</segment>
<segment>
<pinref part="C5" gate="G$1" pin="P$1"/>
<pinref part="PWR13" gate="G$1" pin="+3.3V_TGT"/>
</segment>
<segment>
<pinref part="PWR8" gate="G$1" pin="+3.3V_TGT"/>
<pinref part="R1" gate="G$1" pin="P$2"/>
<wire x1="27.94" y1="134.62" x2="27.94" y2="132.08" width="0.1524" layer="91"/>
</segment>
<segment>
<pinref part="R2" gate="G$1" pin="P$2"/>
<pinref part="PWR10" gate="G$1" pin="+3.3V_TGT"/>
<wire x1="71.12" y1="35.56" x2="71.12" y2="33.02" width="0.1524" layer="91"/>
<pinref part="R3" gate="G$1" pin="P$2"/>
<wire x1="71.12" y1="33.02" x2="71.12" y2="30.48" width="0.1524" layer="91"/>
<wire x1="78.74" y1="33.02" x2="78.74" y2="30.48" width="0.1524" layer="91"/>
<wire x1="78.74" y1="33.02" x2="71.12" y2="33.02" width="0.1524" layer="91"/>
<junction x="71.12" y="33.02"/>
</segment>
<segment>
<pinref part="TP1" gate="G$1" pin="TP"/>
<wire x1="243.84" y1="167.64" x2="238.76" y2="167.64" width="0.1524" layer="91"/>
<pinref part="PWR6" gate="G$1" pin="+3.3V_TGT"/>
<wire x1="238.76" y1="172.72" x2="238.76" y2="167.64" width="0.1524" layer="91"/>
</segment>
<segment>
<pinref part="PWR11" gate="G$1" pin="+3.3V_TGT"/>
<pinref part="LED1" gate="G$1" pin="A"/>
<wire x1="248.92" y1="99.06" x2="248.92" y2="101.6" width="0.1524" layer="91"/>
</segment>
<segment>
<pinref part="PWR2" gate="G$1" pin="+3.3V_TGT"/>
<pinref part="SW1" gate="G$1" pin="S"/>
<wire x1="218.44" y1="93.98" x2="218.44" y2="101.6" width="0.1524" layer="91"/>
</segment>
</net>
<net name="PB8" class="0">
<segment>
<pinref part="MOD1" gate="G$1" pin="PB8/SCL1"/>
<wire x1="106.68" y1="111.76" x2="96.52" y2="111.76" width="0.1524" layer="91"/>
<label x="88.9" y="111.76" size="1.778" layer="95"/>
</segment>
<segment>
<pinref part="IC1" gate="G$1" pin="SCL"/>
<wire x1="45.72" y1="15.24" x2="53.34" y2="15.24" width="0.1524" layer="91"/>
<label x="58.42" y="15.24" size="1.778" layer="95"/>
<pinref part="R2" gate="G$1" pin="P$1"/>
<wire x1="53.34" y1="15.24" x2="71.12" y2="15.24" width="0.1524" layer="91"/>
<wire x1="71.12" y1="15.24" x2="71.12" y2="20.32" width="0.1524" layer="91"/>
</segment>
</net>
<net name="PB9" class="0">
<segment>
<pinref part="MOD1" gate="G$1" pin="PB9/SDA1"/>
<wire x1="106.68" y1="109.22" x2="96.52" y2="109.22" width="0.1524" layer="91"/>
<label x="88.9" y="109.22" size="1.778" layer="95"/>
</segment>
<segment>
<pinref part="IC1" gate="G$1" pin="SDA"/>
<wire x1="45.72" y1="12.7" x2="53.34" y2="12.7" width="0.1524" layer="91"/>
<label x="58.42" y="12.7" size="1.778" layer="95"/>
<pinref part="R3" gate="G$1" pin="P$1"/>
<wire x1="53.34" y1="12.7" x2="78.74" y2="12.7" width="0.1524" layer="91"/>
<wire x1="78.74" y1="12.7" x2="78.74" y2="20.32" width="0.1524" layer="91"/>
</segment>
</net>
<net name="PB14" class="0">
<segment>
<pinref part="MOD1" gate="G$1" pin="PB14/MISO2"/>
<wire x1="106.68" y1="101.6" x2="96.52" y2="101.6" width="0.1524" layer="91"/>
<label x="88.9" y="101.6" size="1.778" layer="95"/>
</segment>
<segment>
<pinref part="IC2" gate="G$1" pin="SO"/>
<wire x1="157.48" y1="17.78" x2="170.18" y2="17.78" width="0.1524" layer="91"/>
<label x="172.72" y="17.78" size="1.778" layer="95"/>
</segment>
</net>
<net name="PB15" class="0">
<segment>
<pinref part="MOD1" gate="G$1" pin="PB15/MOSI2"/>
<wire x1="106.68" y1="99.06" x2="96.52" y2="99.06" width="0.1524" layer="91"/>
<label x="88.9" y="99.06" size="1.778" layer="95"/>
</segment>
<segment>
<pinref part="IC2" gate="G$1" pin="SI"/>
<wire x1="129.54" y1="17.78" x2="119.38" y2="17.78" width="0.1524" layer="91"/>
<label x="114.3" y="17.78" size="1.778" layer="95"/>
</segment>
</net>
<net name="PB13" class="0">
<segment>
<pinref part="MOD1" gate="G$1" pin="PB13/SCK2"/>
<wire x1="106.68" y1="96.52" x2="96.52" y2="96.52" width="0.1524" layer="91"/>
<label x="88.9" y="96.52" size="1.778" layer="95"/>
</segment>
<segment>
<pinref part="IC2" gate="G$1" pin="SCK"/>
<wire x1="129.54" y1="15.24" x2="119.38" y2="15.24" width="0.1524" layer="91"/>
<label x="114.3" y="15.24" size="1.778" layer="95"/>
</segment>
</net>
<net name="TGT_TX" class="0">
<segment>
<pinref part="MOD1" gate="G$1" pin="PB6/TGT_TX1"/>
<wire x1="106.68" y1="76.2" x2="96.52" y2="76.2" width="0.1524" layer="91"/>
<label x="88.9" y="76.2" size="1.778" layer="95"/>
</segment>
<segment>
<wire x1="243.84" y1="157.48" x2="236.22" y2="157.48" width="0.1524" layer="91"/>
<label x="226.06" y="157.48" size="1.778" layer="95"/>
<pinref part="TP6" gate="G$1" pin="TP"/>
</segment>
</net>
<net name="TGT_RX" class="0">
<segment>
<pinref part="MOD1" gate="G$1" pin="PB7/TGT_RX1"/>
<wire x1="106.68" y1="73.66" x2="96.52" y2="73.66" width="0.1524" layer="91"/>
<label x="88.9" y="73.66" size="1.778" layer="95"/>
</segment>
<segment>
<wire x1="243.84" y1="154.94" x2="236.22" y2="154.94" width="0.1524" layer="91"/>
<label x="226.06" y="154.94" size="1.778" layer="95"/>
<pinref part="TP7" gate="G$1" pin="TP"/>
</segment>
</net>
<net name="PC13" class="0">
<segment>
<pinref part="MOD1" gate="G$1" pin="PC13"/>
<wire x1="157.48" y1="111.76" x2="167.64" y2="111.76" width="0.1524" layer="91"/>
<label x="172.72" y="111.76" size="1.778" layer="95"/>
</segment>
<segment>
<wire x1="218.44" y1="76.2" x2="210.82" y2="76.2" width="0.1524" layer="91"/>
<label x="205.74" y="76.2" size="1.778" layer="95"/>
<pinref part="SW1" gate="G$1" pin="P"/>
<pinref part="R4" gate="G$1" pin="P$2"/>
<wire x1="218.44" y1="73.66" x2="218.44" y2="76.2" width="0.1524" layer="91"/>
<junction x="218.44" y="76.2"/>
<wire x1="218.44" y1="76.2" x2="218.44" y2="83.82" width="0.1524" layer="91"/>
</segment>
</net>
<net name="TGT_SWDIO" class="0">
<segment>
<pinref part="MOD1" gate="G$1" pin="PA13/SWDIO"/>
<wire x1="106.68" y1="124.46" x2="96.52" y2="124.46" width="0.1524" layer="91"/>
<label x="88.9" y="124.46" size="1.778" layer="95"/>
</segment>
<segment>
<wire x1="243.84" y1="165.1" x2="236.22" y2="165.1" width="0.1524" layer="91"/>
<label x="226.06" y="165.1" size="1.778" layer="95"/>
<pinref part="TP3" gate="G$1" pin="TP"/>
</segment>
</net>
<net name="TGT_SWCLK" class="0">
<segment>
<pinref part="MOD1" gate="G$1" pin="PA14/SWCLK"/>
<wire x1="106.68" y1="121.92" x2="96.52" y2="121.92" width="0.1524" layer="91"/>
<label x="88.9" y="121.92" size="1.778" layer="95"/>
</segment>
<segment>
<wire x1="243.84" y1="162.56" x2="236.22" y2="162.56" width="0.1524" layer="91"/>
<label x="226.06" y="162.56" size="1.778" layer="95"/>
<pinref part="TP4" gate="G$1" pin="TP"/>
</segment>
</net>
<net name="TGT_NRESET" class="0">
<segment>
<pinref part="R1" gate="G$1" pin="P$1"/>
<pinref part="C6" gate="G$1" pin="P$1"/>
<wire x1="27.94" y1="121.92" x2="27.94" y2="119.38" width="0.1524" layer="91"/>
<wire x1="27.94" y1="119.38" x2="27.94" y2="114.3" width="0.1524" layer="91"/>
<wire x1="27.94" y1="119.38" x2="106.68" y2="119.38" width="0.1524" layer="91"/>
<junction x="27.94" y="119.38"/>
<label x="33.02" y="116.84" size="1.778" layer="95"/>
<pinref part="MOD1" gate="G$1" pin="!RESET"/>
</segment>
<segment>
<wire x1="243.84" y1="160.02" x2="236.22" y2="160.02" width="0.1524" layer="91"/>
<label x="226.06" y="160.02" size="1.778" layer="95"/>
<pinref part="TP5" gate="G$1" pin="TP"/>
</segment>
</net>
<net name="PA10" class="0">
<segment>
<pinref part="MOD1" gate="G$1" pin="PA10"/>
<wire x1="157.48" y1="137.16" x2="167.64" y2="137.16" width="0.1524" layer="91"/>
<label x="172.72" y="137.16" size="1.778" layer="95"/>
</segment>
<segment>
<pinref part="IC2" gate="G$1" pin="!CS"/>
<wire x1="129.54" y1="10.16" x2="121.92" y2="10.16" width="0.1524" layer="91"/>
<label x="114.3" y="10.16" size="1.778" layer="95"/>
</segment>
</net>
<net name="PB2" class="0">
<segment>
<pinref part="MOD1" gate="G$1" pin="PB2"/>
<wire x1="157.48" y1="129.54" x2="167.64" y2="129.54" width="0.1524" layer="91"/>
<label x="172.72" y="129.54" size="1.778" layer="95"/>
</segment>
<segment>
<wire x1="238.76" y1="76.2" x2="248.92" y2="76.2" width="0.1524" layer="91"/>
<wire x1="248.92" y1="76.2" x2="248.92" y2="78.74" width="0.1524" layer="91"/>
<label x="236.22" y="76.2" size="1.778" layer="95"/>
<pinref part="R8" gate="G$1" pin="P$1"/>
</segment>
</net>
<net name="PA_1" class="0">
<segment>
<wire x1="248.92" y1="91.44" x2="248.92" y2="88.9" width="0.1524" layer="91"/>
<pinref part="R8" gate="G$1" pin="P$2"/>
<pinref part="LED1" gate="G$1" pin="C"/>
</segment>
</net>
</nets>
</sheet>
</sheets>
</schematic>
</drawing>
</eagle>
